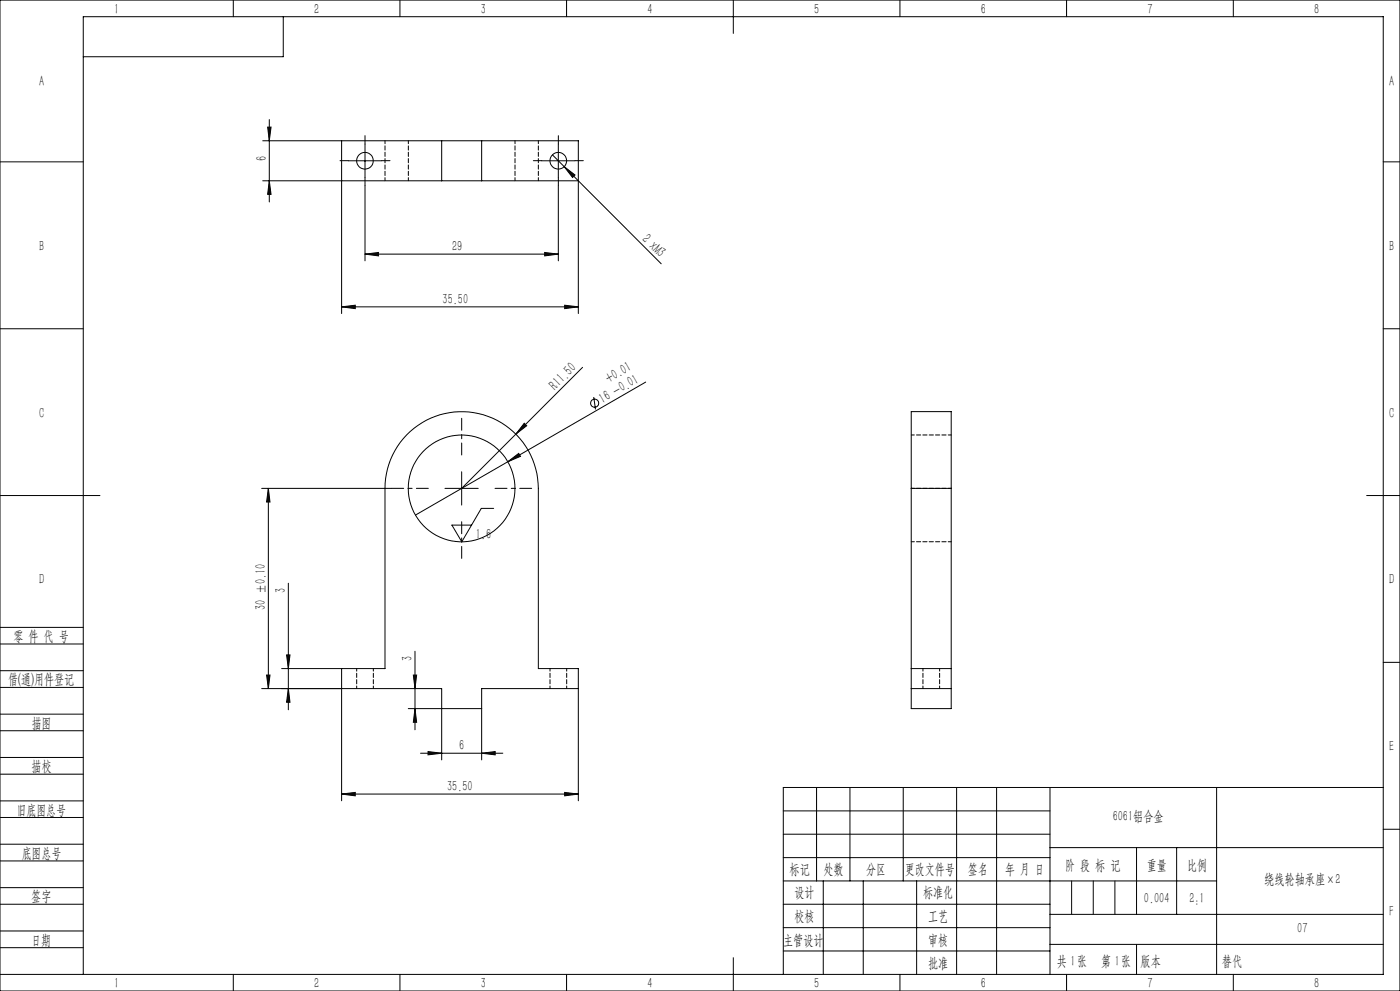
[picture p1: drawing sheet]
<svg xmlns="http://www.w3.org/2000/svg" width="420mm" height="297mm" viewBox="0 0 420 297" stroke-linecap="round" stroke-linejoin="round" font-family="sans-serif">
<g fill="none" stroke="#000" stroke-width=".3">
<path d="M0 0h420v297h-420zM70 0v5M85 5v12h-60M120 0v5M170 0v5M220 0v10M270 0v5M320 0v5M370 0v5M80.3 38.1h1l-.5 4.1zM80.8 35.8v24.7M0 48.5h25"/>
<path d="M78.8 42.2h94.7v51.8M78.8 54.2h94.7M80.8 54.2l.5 4h-1zM102.5 42.2v51.8M104.5 48.2h10M109.5 43.2v10M109.5 55.7v22.5M132.5 42.2v12M144.5 42.2v12M162.5 48.2h10M165.7 46.4l32.7 32.7M167.5 43.2v10"/>
<path d="M167.5 55.7v22.5M169.3 49.9l3.2 2.6-.7 .7zM415 48.5h5M109.5 76.2l4.1-.5v1zM109.5 76.2h58M163.4 75.7l4.1 .5-4.1 .5zM0 98.5h25M102.5 92l4.1-.5v1zM102.5 92h71M169.4 91.5l4.1 .5-4.1 .5zM415 98.5h5M174.8 110.1l-36.3 36.3"/>
<path d="M178.1 119l.5 3.7M193.7 114.5l-41.4 23.9M152.3 138.4l3.3-2.5 .5 .9zM152.3 138.4l-27.7 16M157.3 126.9l.7 .7-3.2 2.5zM0 148.5h30M78.5 146.4h39M80.5 146.4l.5 4.1h-1zM80.5 146.4v60M133.5 146.4h10M138.5 141.4v10M148.1 152.4h-3.7l-5.9 10-2.9-5h5.9"/>
<path d="M273.4 146.4v-23h12v23M273.4 146.4h12M273.4 146.4v66h12v-66M410 148.5h10M86.5 174.8v37.9M0 193h25M0 188h25M86 196.3h1l-.5 4.1zM124.5 195.2v23.5M415 198.5h5M0 206h25M0 201h25"/>
<path d="M0 219h25M0 214h25M78.5 206.4h54v21.3M80 202.3h1l-.5 4.1zM84.5 200.4h31v-54a23 23 0 0 1 23-23 23 23 0 0 1 23 23v54h12v39.6M86.5 206.4l.5 4.1h-1zM102.5 200.4v39.6M122.5 212.4h22M124 202.3h1l-.5 4.1zM124.5 212.4l.5 4.1h-1zM173.5 206.4h-29v21.3M273.4 206.4h12"/>
<path d="M273.4 200.4h12M0 232h25M0 227h25M102.5 238l4.1-.5v1zM102.5 238h71M126.2 225.7h24.6M128.4 225.2l4.1 .5-4.1 .5zM144.5 225.7l4.1-.5v1zM169.4 237.5l4.1 .5-4.1 .5zM245 236v28M255 236v28M271 236v28"/>
<path d="M287 236v56M299 236v56M315 236v56M365 236v56M415 236h-180v56M0 245h25M0 240h25M0 258h25M0 253h25M235 243h80M235 250h80M235 257h80"/>
<path d="M315 254h100M341 254v20M353 254v20M415 248.5h5M0 271h25M0 266h25M0 279h25M235 271h80M235 264h130M235 278h80M247 264v28M259 264v28"/>
<path d="M275 264v28M315 274h100M0 284h25M0 292h415v-287h-390v287M70 292v5M120 292v5M170 292v5M220 287v10M235 285h80M270 292v5M315 283h100M320 292v5"/>
<path d="M370 292v5"/>
<circle cx="109.5" cy="48.2" r="2.49"/>
<circle cx="167.5" cy="48.2" r="2.49"/>
<circle cx="178.4" cy="120.8" r="1.22"/>
<circle cx="138.5" cy="146.4" r="16"/>
</g>
<path d="M104.5 48.2h-2.5M109.5 43.2v-2.5M109.5 53.2v2.5M114.5 48.2h2.5M162.5 48.2h-2.5M167.5 43.2v-2.5M167.5 53.2v2.5M172.5 48.2h2.5" fill="none" stroke="#000" stroke-width=".3" stroke-dasharray="30.5 1.3 1.3 1.3"/>
<path d="M138.5 136.4v-11M128.5 146.4h-11M138.5 156.4v11M148.5 146.4h11" fill="none" stroke="#000" stroke-width=".3" stroke-dasharray="30.5 1.3 1.3 1.3" stroke-dashoffset="26.9"/>
<path d="M321.5 264v10M328 264v10M334.5 264v10M341 283v9" fill="none" stroke="#0a0605" stroke-width=".3"/>
<g fill="#000">
<path d="M169.3 49.9l3.2 2.6-.7 .7zM152.3 138.4l3.3-2.5 .5 .9zM157.3 126.9l.7 .7-3.2 2.5z"/>
<path d="M102.5 92l4.1-.5v1zM169.4 91.5l4.1 .5-4.1 .5z"/>
<path d="M80 202.3h1l-.5 4.1zM80.5 146.4l.5 4.1h-1zM86.5 206.4l.5 4.1h-1zM86 196.3h1l-.5 4.1z"/>
<path d="M124 202.3h1l-.5 4.1zM124.5 212.4l.5 4.1h-1zM80.3 38.1h1l-.5 4.1zM80.8 54.2l.5 4h-1z"/>
<path d="M102.5 238l4.1-.5v1zM169.4 237.5l4.1 .5-4.1 .5z"/>
<path d="M128.4 225.2l4.1 .5-4.1 .5zM144.5 225.7l4.1-.5v1zM109.5 76.2l4.1-.5v1zM163.4 75.7l4.1 .5-4.1 .5z"/>
</g>
<path d="M107 200.4v6M112 206.4v-6M165 200.4v6M170 206.4v-6M276.9 200.4v6M281.9 206.4v-6" fill="none" stroke="#000" stroke-width=".3" stroke-dasharray="1.3 .6" stroke-dashoffset=".5"/>
<path d="M115.5 42.2v12M122.5 42.2v12M154.5 54.2v-12M161.5 42.2v12M285.4 130.4h-12M285.4 146.4h-12M273.4 162.4h12" fill="none" stroke="#000" stroke-width=".3" stroke-dasharray="1.3 .6" stroke-dashoffset=".3"/>
<g font-size="4.4">
<text x="34.2" y="4.1">1</text>
<text x="94.2" y="4.1">2</text>
<text x="144.2" y="4.1">3</text>
<text x="194.2" y="4.1">4</text>
<text x="244.2" y="4.1">5</text>
<text x="294.2" y="4.1">6</text>
<text x="344.2" y="4.1">7</text>
<text x="394.2" y="4.1">8</text>
<text x="11.7" y="25.9">A</text>
<text x="416.7" y="25.9">A</text>
<text x="79.9" y="48.3" transform="rotate(-90 79.9 48.3)">6</text>
<text x="192.4" y="71.8" transform="rotate(45 192.4 71.8)">2 xM3</text>
<text x="11.7" y="75.1">B</text>
<text x="135.6" y="75.3">29</text>
<text x="416.7" y="75.1">B</text>
<text x="132.8" y="91.1">35.50</text>
<text x="166.6" y="117.1" transform="rotate(-45 166.6 117.1)">R11.50</text>
<text x="182.6" y="114.9" transform="rotate(-30 182.6 114.9)">+0.01</text>
<text x="11.7" y="125.1">C</text>
<text x="180.8" y="121" transform="rotate(-30 180.8 121)">16 -0.01</text>
<text x="416.7" y="125.1">C</text>
<text x="142.8" y="161.5">1.6</text>
<text x="11.7" y="175.1">D</text>
<text x="85.6" y="177.8" transform="rotate(-90 85.6 177.8)">3</text>
<text x="416.7" y="175.1">D</text>
<text x="79.6" y="182.7" transform="rotate(-90 79.6 182.7)">30 ±0.10</text>
<text x="4" y="192">零 件 代 号</text>
<text x="123.6" y="198.2" transform="rotate(-90 123.6 198.2)">3</text>
<text x="2.5" y="205.1">借(通)用件登记</text>
<text x="9.5" y="218.1">描图</text>
<text x="137.7" y="224.8">6</text>
<text x="416.7" y="225.1">E</text>
<text x="9.5" y="231.1">描校</text>
<text x="134.1" y="237.1">35.50</text>
<text x="5" y="244.2">旧底图总号</text>
<text x="333.8" y="246.2">6061铝合金</text>
<text x="6.5" y="257.2">底图总号</text>
<text x="236.9" y="261.9">标记</text>
<text x="247.1" y="261.9">处数</text>
<text x="259.9" y="261.9">分区</text>
<text x="271.5" y="261.9">更改文件号</text>
<text x="290.4" y="261.9">签名</text>
<text x="301.5" y="261.9">年 月 日</text>
<text x="319.5" y="260.6">阶 段 标 记</text>
<text x="344" y="260.6">重量</text>
<text x="356.1" y="260.6">比例</text>
<text x="238.3" y="268.9">设计</text>
<text x="276.9" y="268.9">标准化</text>
<text x="379.2" y="264.8">绕线轮轴承座×2</text>
<text x="9.4" y="270.1">签字</text>
<text x="343.2" y="270.7">0.004</text>
<text x="356.8" y="270.7">2:1</text>
<text x="416.8" y="274.4">F</text>
<text x="238.3" y="276.1">校核</text>
<text x="278.4" y="276">工艺</text>
<text x="389.2" y="279.6">07</text>
<text x="9.4" y="283.2">日期</text>
<text x="234.9" y="283.3">主管设计</text>
<text x="278.4" y="283.3">审核</text>
<text x="278.4" y="290.2">批准</text>
<text x="317.1" y="289.4">共 张</text>
<text x="321.1" y="289.4">1</text>
<text x="330.3" y="289.4">第 张</text>
<text x="334.5" y="289.4">1</text>
<text x="342.1" y="289.4">版本</text>
<text x="34.2" y="296.1">1</text>
<text x="94.2" y="296.1">2</text>
<text x="144.2" y="296.1">3</text>
<text x="194.2" y="296.1">4</text>
<text x="244.2" y="296.1">5</text>
<text x="294.2" y="296.1">6</text>
<text x="344.2" y="296.1">7</text>
<text x="394.2" y="296.1">8</text>
</g>
<text font-size="4.4" fill="#0a0605" x="366.6" y="289.4">替代</text>
</svg>
